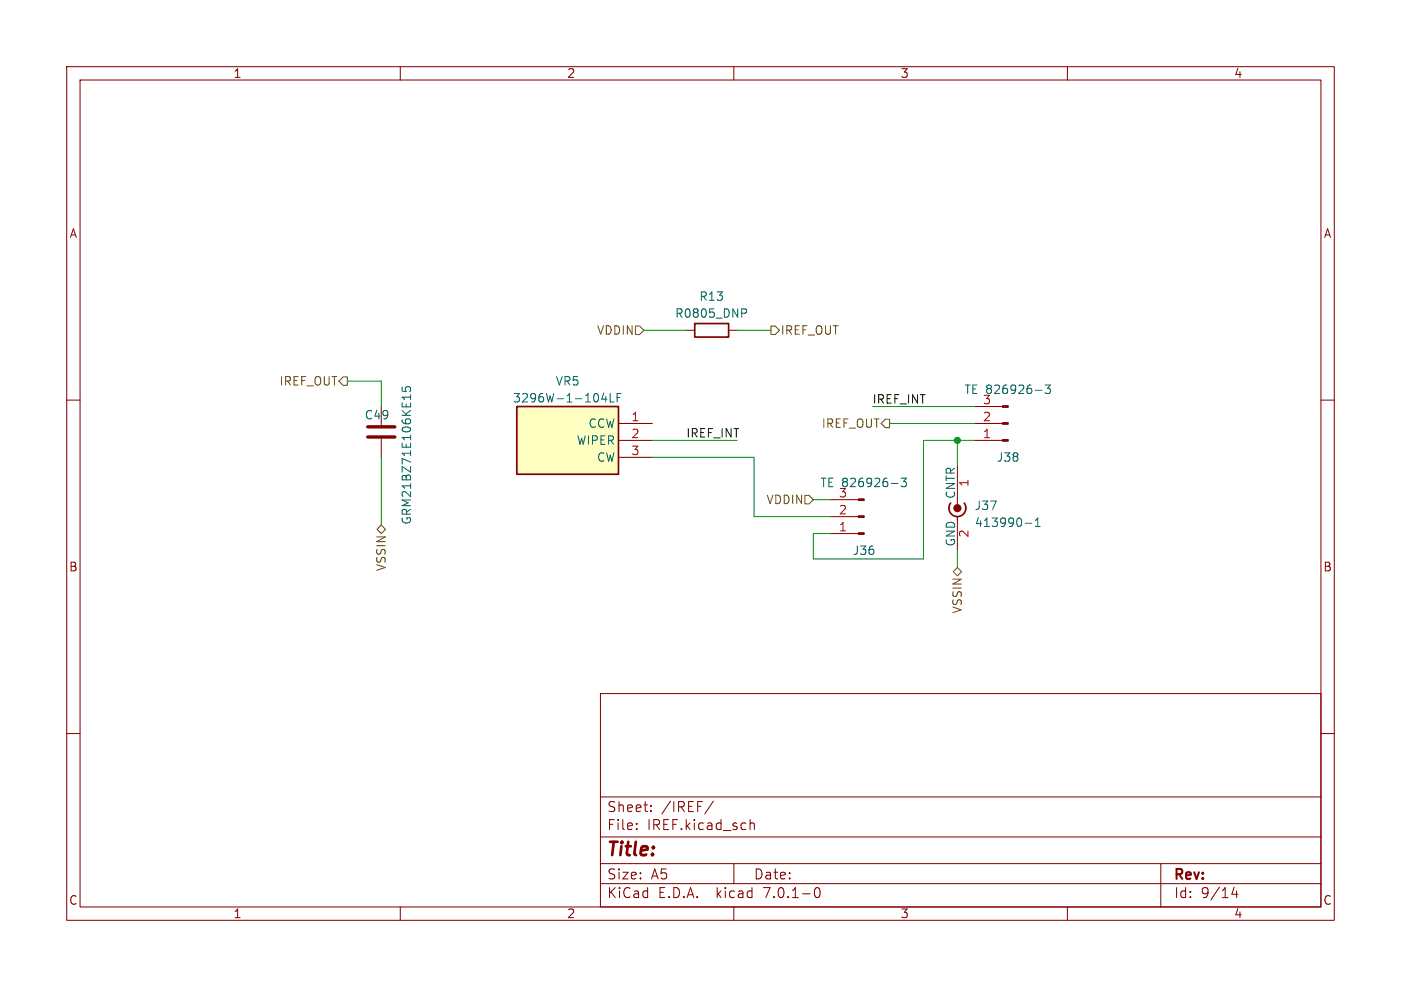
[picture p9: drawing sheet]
<svg xmlns="http://www.w3.org/2000/svg" width="210mm" height="148mm" viewBox="0 0 210 148" stroke-linecap="round" stroke-linejoin="round" font-family="sans-serif">
<g fill="none" stroke="#840000" stroke-width=".15">
<path d="M10 10h190v128h-190zM12 12h186v124h-186zM60 10v2M110 10v2M160 10v2M10 60h2M102.9 49.5h1.2M109.2 49.5h1.3M198 60h2M57.1 61v2.8M57.1 65.8v2.8M92.7 63.5h5.1"/>
<path d="M92.7 66h5.1M92.7 68.6h5.1M124.5 74.9h4.2M124.5 77.5h4.2M143.5 69.9v6.3M143.5 77.5v5.1M146 61h4.3M146 63.5h4.3M146 66h4.3M124.5 80h4.2M10 110h2M90 104h108v32h-108z"/>
<path d="M90 119.5h108M198 110h2M60 136v2M90 132.5h108M90 129.5h108M90 125.5h108M95.4 124.3v.1M95.4 123.5v.1M97.6 121.6v.1M97.6 120.8v.1M106.9 120.1l-1.3 2M110 136v2"/>
<path d="M110 129.5v3M112.4 122.9v1.5M112.4 123.5a.37 .37 0 0 1 .7 .1v.8M122.2 133.2l.4-.1a.94 .94 0 0 1 0 1.5h-.2a.91 .91 0 0 1-.2-1.4zM160 136v2M174 129.5v6.5M185 133l-.3 1.1h.9M185.4 133.6v1"/>
</g>
<g fill="#840000" stroke="#840000" stroke-width=".15">
<path d="M150.3 60.8h.8v.3h-.8z"/>
<path d="M150.3 63.4h.8v.2h-.8z"/>
<path d="M150.3 65.9h.8v.3h-.8z"/>
<path d="M128.7 74.8h.8v.3h-.8z"/>
<path d="M128.7 77.3h.8v.3h-.8z"/>
<path d="M128.7 79.9h.8v.2h-.8z"/>
</g>
<g fill="none" stroke="#006464" stroke-width=".15">
<path d="M60.3 58v.7h.6l-.1-.2v-.4l.2-.1h.4l.1 .2-.1 .5M61.5 59.2v.7M90.5 58.9l-.3 1h.8M90.8 59.4v.9M91.5 59v1.3h.6M92.5 59.6h.4M93.1 59h-.6v1.3M111.2 46.3h.5l.2 .2-.1 .4-.6 .1M155.2 58.5h1M156.7 57.7h.7l-.4 .5 .4 .1v.6l-.2 .1h-.4l-.1-.1M133.6 72.5h1M135.1 71.7h.8l-.5 .5 .4 .1v.6l-.2 .1h-.3l-.2-.1"/>
<path d="M153.7 78.5h.9M155.2 78.9h.7M155.2 78l.4-.3v1.2"/>
</g>
<path d="M104.1 48.5h5.1v2h-5.1zM77.5 61h15.2v10.1h-15.2zM142.5 75.4a1.27 1.27 0 0 0 .2 1.7 1.27 1.27 0 0 0 1.7 0 1.27 1.27 0 0 0 .1-1.7" fill="none" stroke="#840000" stroke-width=".25"/>
<circle cx="143.5" cy="76.2" r=".51" fill="#840000" stroke="#840000" stroke-width=".2"/>
<path d="M77.5 61h15.2v10.1h-15.2z" fill="#ffffc2" stroke="#ffffc2" stroke-width=".15"/>
<path d="M55.1 65.5h4.1M55.1 64h4.1" fill="none" stroke="#840000" stroke-width=".51"/>
<path d="M51.4 56.5h.7v1.3h-.7l-.6-.6zM95.2 48.9h.7l.6 .6-.6 .7h-.7zM115.6 48.9h.6l.6 .6-.6 .7h-.6zM56.5 79.4l.6-.7 .7 .7-.7 .6zM120.6 74.3h.7l.6 .6-.6 .7h-.7zM132.7 62.9h.6v1.2h-.6l-.6-.6zM142.9 85.7l.6-.6 .6 .6-.6 .7z" fill="none" stroke="#725600" stroke-width=".15"/>
<path d="M52.1 57.2h5v3.8M96.5 49.5h6.4M110.5 49.5h5.1M57.1 68.6v10.1M97.8 68.6h15.2v8.9h11.5M97.8 66h12.7M121.9 74.9h2.6M130.8 61h15.2M133.3 63.5h12.7M143.5 66v3.9M146 66h-7.6v17.8h-16.5v-3.8h2.6M143.5 82.6v2.5" fill="none" stroke="#009600" stroke-width=".15"/>
<circle cx="143.5" cy="66" r=".46" fill="#009600" stroke="#009600" stroke-width=".15"/>
<text font-size="2.8" fill="#840000" x="91" y="128.8">Title:</text>
<g font-size="2.1" fill="#840000">
<text x="91" y="124.6">File:</text>
<text x="91" y="121.9">Sheet:</text>
<text x="97" y="124.6">IREF.kicad_sch</text>
<text x="99.2" y="121.9">/IREF/</text>
<text x="91" y="134.8">KiCad</text>
<text x="91" y="132">Size:</text>
<text x="97.6" y="132">A5</text>
<text x="98.7" y="134.8">E.D.A.</text>
<text x="107.4" y="134.8">kicad</text>
<text x="113" y="132">Date:</text>
<text x="114.5" y="134.8">7.0.1-0</text>
<text x="176" y="132.2">Rev:</text>
<text x="176" y="134.8">Id:</text>
<text x="180" y="134.8">9/14</text>
</g>
<g font-size="1.8" fill="#840000">
<text x="35" y="11.8">1</text>
<text x="85" y="11.8">2</text>
<text x="135" y="11.8">3</text>
<text x="185" y="11.8">4</text>
<text x="10.4" y="35.8">A</text>
<text x="198.4" y="35.8">A</text>
<text x="10.3" y="85.8">B</text>
<text x="198.3" y="85.8">B</text>
<text x="10.3" y="135.8">C</text>
<text x="35" y="137.8">1</text>
<text x="85" y="137.8">2</text>
<text x="135" y="137.8">3</text>
<text x="185" y="137.8">4</text>
<text x="198.3" y="135.8">C</text>
</g>
<g font-size="1.8" fill="#006464">
<text x="101.1" y="47.8">R0805_DNP</text>
<text x="104.8" y="45.3">R13</text>
<text x="83.2" y="58">VR5</text>
<text x="144.5" y="59.2">TE 826926-3</text>
<text x="54.6" y="63.1">C49</text>
<text x="76.8" y="60.5">3296W-1-104LF</text>
<text x="88.1" y="64.3">CCW</text>
<text x="147.3" y="60.7">3</text>
<text x="86.3" y="66.9">WIPER</text>
<text x="89.4" y="69.4">CW</text>
<text x="149.4" y="69.4">J38</text>
<text x="122.9" y="73.2">TE 826926-3</text>
<text x="125.7" y="74.7">3</text>
<text x="143.3" y="74.9" transform="rotate(-90 143.3 74.9)">CNTR</text>
<text x="146.1" y="76.6">J37</text>
<text x="61.8" y="78.7" transform="rotate(-90 61.8 78.7)">GRM21BZ71E106KE15</text>
<text x="127.8" y="83.4">J36</text>
<text x="143.3" y="82" transform="rotate(-90 143.3 82)">GND</text>
<text x="146.1" y="79.2">413990-1</text>
</g>
<g font-size="1.8" fill="#725600">
<text x="89.4" y="50.4">VDDIN</text>
<text x="117" y="50.4">IREF_OUT</text>
<text x="41.8" y="58">IREF_OUT</text>
<text x="123.1" y="64.3">IREF_OUT</text>
<text x="114.8" y="75.8">VDDIN</text>
<text x="58" y="85.8" transform="rotate(-90 58 85.8)">VSSIN</text>
<text x="144.3" y="92.1" transform="rotate(-90 144.3 92.1)">VSSIN</text>
</g>
<g font-size="1.8" fill="#a90000">
<text x="94.6" y="63.2">1</text>
<text x="94.6" y="65.8">2</text>
<text x="147.3" y="65.8">1</text>
<text x="147.3" y="63.2">2</text>
<text x="94.6" y="68.3">3</text>
<text x="125.7" y="77.2">2</text>
<text x="145.4" y="73.1" transform="rotate(-90 145.4 73.1)">1</text>
<text x="125.7" y="79.8">1</text>
<text x="145.4" y="80.7" transform="rotate(-90 145.4 80.7)">2</text>
</g>
<g font-size="1.8" fill="#0f0f0f">
<text x="102.9" y="65.7">IREF_INT</text>
<text x="130.8" y="60.6">IREF_INT</text>
</g>
</svg>
